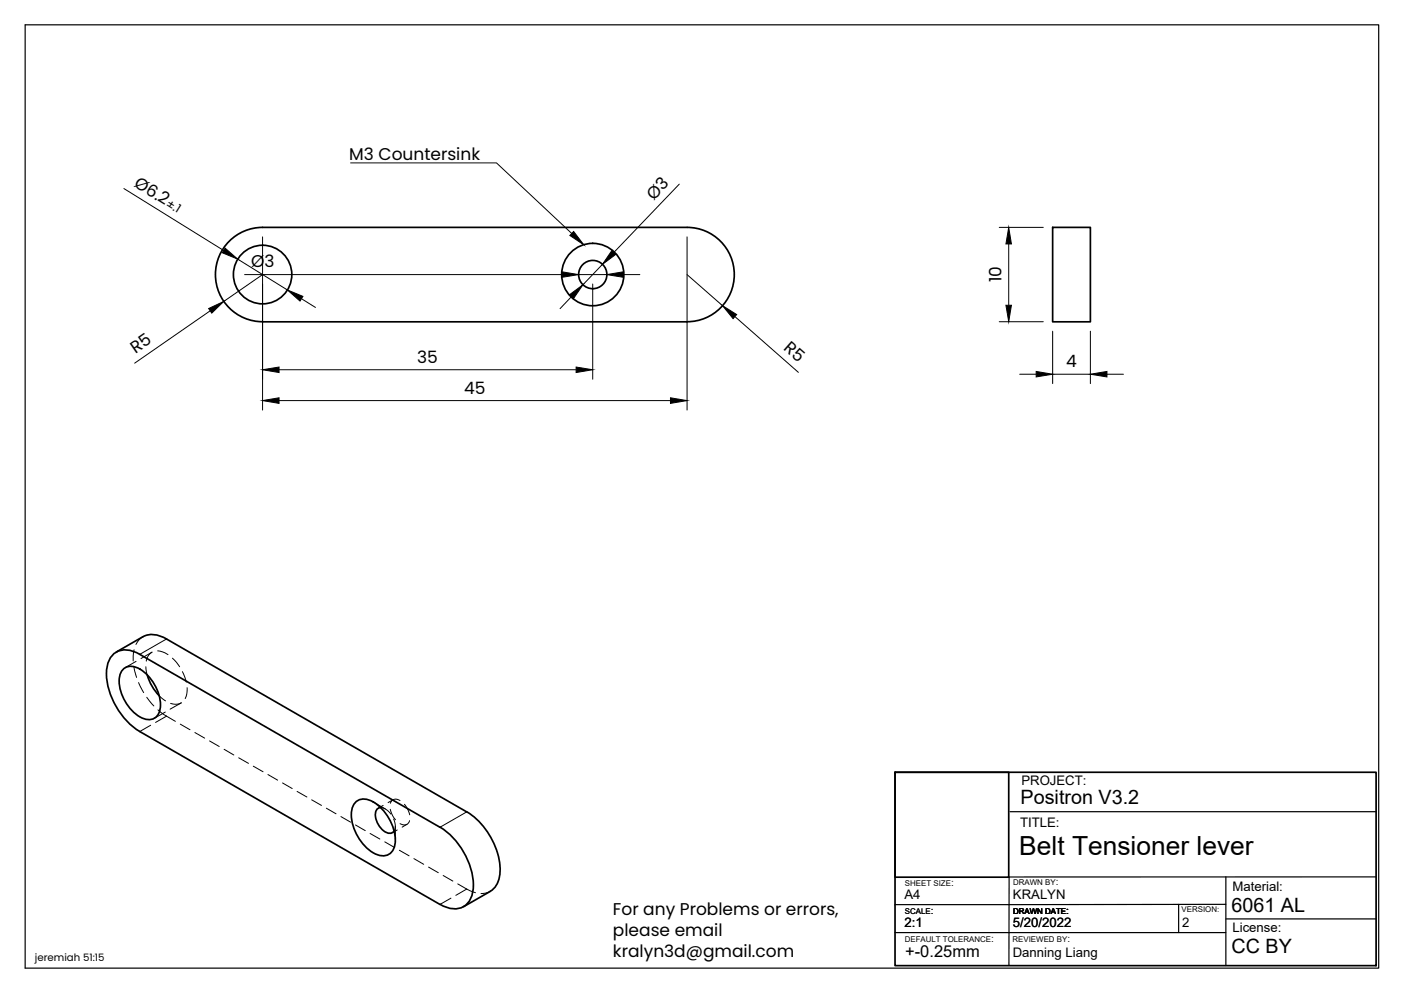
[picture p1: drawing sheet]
<svg xmlns="http://www.w3.org/2000/svg" width="297mm" height="210mm" viewBox="0 0 297 210" stroke-linecap="round" stroke-linejoin="round" font-family="sans-serif">
<!-- layer: Visible -->
<g fill="none" stroke="#000" stroke-width=".36">
<path d="M48.2 51.6a10 10 0 0 1 7.5-3.4h90a10 10 0 0 1 10 10 10 10 0 0 1-10 10h-90a10 10 0 0 1-9.1-5.9 10 10 0 0 1 1.6-10.7zM223.2 48.2h8v20h-8zM24.6 138.3l5.7-3.3a5 5 0 0 1 5 .5l63.7 36.6M26.3 141.7a3.3 3.3 0 0 1 4.1 .6 9.4 9.4 0 0 1 3.6 8 2.45 2.45 0 0 1-3.6 2.1 9.2 9.2 0 0 1-5.1-8.9l.2-.7zM31.2 143.1l.5 1.4 .7 1.3 1.4 1.7M75.6 169.9a3.5 3.5 0 0 1 4.3 .6 10 10 0 0 1 3.8 8.5 2.61 2.61 0 0 1-3.7 2.2 9.8 9.8 0 0 1-5.4-9.4l.2-.8zM80.7 171.2a1.43 1.43 0 0 0-1.1 1.9 4.2 4.2 0 0 0 3 3.6l.7-.2 .3-.3M99 172.1a15.4 15.4 0 0 1 7 12.9 4.7 4.7 0 0 1-2 4M93.3 191.7a4.5 4.5 0 0 0 5.9-.3 7.3 7.3 0 0 0 .9-6.1 15.7 15.7 0 0 0-6.8-9.9l-63.7-36.7a4.5 4.5 0 0 0-5.9 .4 7.3 7.3 0 0 0-.9 6.1 15.8 15.8 0 0 0 6.8 9.9l63.7 36.7M103.9 189l-5.6 3.2"/>
<circle cx="55.7" cy="58.2" r="6.2"/>
<circle cx="125.7" cy="58.2" r="3"/>
<circle cx="125.7" cy="58.2" r="6.6"/>
</g>
<!-- layer: Hidden -->
<g fill="none" stroke="#000" stroke-width=".21">
<path d="M28.4 137.8l-.2 2.3M30.3 135a3.6 3.6 0 0 0-1.5 1.6M32.2 138.3l-2.3 1.3M32.3 138.3h-.1a2.63 2.63 0 0 0-1.2 1.9M33.4 138l1 .2 1.2 .6M36.6 139.5l1.5 1.9M28.4 141.3l.6 2.3M28.9 140.2l-2.4 1.4M29.4 144.7l1.1 2.1M30.9 141.4l.3 1.7M31.1 147.8l1.5 1.9M33.5 150.5l1.1 .9 2.6 1.5"/>
<path d="M33.7 147.5l1.4 1.1M35.1 151l-2.4 1.3M38.2 153.5l2.1 1.2M38.4 149l-2.3 1.4M38.5 149l-.9 .3-1.4-.2M38.7 142.4l.8 2.2M39.7 145.8l-.1 1.3-.3 1M41.3 155.3l2.1 1.2M44.4 157.1l2.1 1.2M47.5 158.9l2.1 1.2M50.6 160.7l2.1 1.2M53.7 162.4l2.1 1.2"/>
<path d="M56.8 164.2l2.1 1.2M59.9 166l2.1 1.2M63 167.8l2.1 1.2M66.1 169.6l2.1 1.2M69.2 171.4l2 1.1M72.3 173.1l2 1.2M75.4 174.9l2 1.2M78.5 176.7l2 1.2M79.2 170l2.5 1.5M80.7 171.2l.6 .1 .7 .4 .9 .9M81.2 170.8l-1 .6M81.6 178.5l2 1.2"/>
<path d="M82.7 171.6l.5 1.3 .7 .9M83.3 169.6l-1 .6M83.5 173.6l.3 1.6-.2 1M83.8 175.2v2.9M84.2 176l-1 .6M84.8 169.7a1.26 1.26 0 0 0-2 .6M85.7 170.5l.7 .9 .5 1.4M86.3 174.8l-1 .6M86.8 174a1.25 1.25 0 0 1-2 .6M84.7 180.3l2 1.2M87.8 182l2 1.3M90.9 183.8l2 1.2"/>
<path d="M94 185.6l2 1.2M97 187.4a13.1 13.1 0 0 0 3.8 1.9M103.9 189l-.9 .3-1 .2"/>
</g>
<!-- layer: Hidden Narrow -->
<path d="M31.9 153.8l-2.3 1.3M35.3 151.8l-2.3 1.4M95.6 190.4l-2.3 1.4M99 188.5l-2.4 1.3" fill="none" stroke="#000" stroke-width=".21"/>
<!-- layer: Visible Narrow -->
<path d="M35.3 135.5l-5.7 3.2M99 172.1l-5.7 3.3" fill="none" stroke="#000" stroke-width=".21"/>
<!-- layer: Border -->
<path d="M5.3 5.3h287v200h-287z" fill="none" stroke="#000" stroke-width=".25"/>
<!-- layer: TitleBlock -->
<path d="M189.8 163.7h102v41h-102zM189.8 163.7h24.1v22.3h-24.1z" fill="none" stroke="#000" stroke-width=".36"/>
<path d="M214.1 172.1h77.7M189.8 197.7h70.1M249.9 191.7v6M259.9 194.8h31.9M259.9 185.9v18.8M259.9 191.7l-70.1 .1M291.8 185.9h-77.8l-.1 18.8" fill="none" stroke="#000" stroke-width=".25"/>
<!-- layer: Dimensions -->
<g fill="none" stroke="#000" stroke-width=".21">
<path d="M26.3 40l21.1 13.1M144 39l-13.8 14.5M50.4 54.9l10.5 6.6M51.9 58.2h67.3M55.7 50.2v36.7M55.7 58.2l-8.3 5.7M122.7 58.2h6M127.7 56l-4.1 4.4M132.2 58.2h3.5M145.7 50.2v36.7M145.7 58.2l7.5 6.6M211.9 48.2h9.3"/>
<path d="M213.9 51.7v13M44.6 65.9l-16 11.1M59.2 78.4h63M63.9 63.3l3 1.9M121.2 62.9l-2.5 2.5M125.7 60.2v20.2M155.8 67.1l13.5 11.8M211.9 68.2h9.3M216.2 79.3h3.5M223.2 70.2v11.1M223.2 79.3h8M231.2 70.2v11.1"/>
<path d="M234.7 79.3h3.5M59.2 84.9h83"/>
</g>
<g fill="#000" stroke="#000" stroke-width=".21">
<path d="M47.7 52.6l2.7 2.3-3.3-1.3zM119.2 57.6l3.5 .6-3.5 .6zM129.7 53.1l.9 .8-2.9 2.1zM128.7 58.2l3.5-.6v1.2zM213.9 48.2l.5 3.5h-1.1zM44.2 65.4l3.2-1.5-2.5 2.5zM55.7 78.4l3.5-.6v1.2zM60.9 61.5l3.3 1.3-.6 1zM120.7 62.5l2.9-2.1-2 2.9zM122.2 77.8l3.5 .6-3.5 .6zM153.2 64.8l3 1.9-.8 .9zM213.3 64.7h1.1l-.5 3.5z"/>
<path d="M219.7 78.8l3.5 .5-3.5 .6zM231.2 79.3l3.5-.5v1.1zM55.7 84.9l3.5-.6v1.2zM142.2 84.3l3.5 .6-3.5 .6z"/>
</g>
<!-- layer: Annotations -->
<path d="M121.6 49.1l2.2 2.8-3-2z" fill="#000" stroke="#000" stroke-width=".21"/>
<path d="M74.3 34.5h31l15.9 15" fill="none" stroke="#000" stroke-width=".21"/>
<text font-size="5.6" x="216.1" y="181.2">Belt Tensioner lever</text>
<g font-size="4.2">
<text x="216.4" y="170.6">Positron V3.2</text>
<text x="261.1" y="193.3">6061 AL</text>
<text x="261.1" y="202.1">CC BY</text>
</g>
<g font-size="3.6">
<text x="74.1" y="34">M3 Countersink</text>
<text x="28.2" y="39.4" transform="rotate(32 28.2 39.4)">Ø6.2</text>
<text x="138.6" y="42.5" transform="rotate(-46 138.6 42.5)">Ø3</text>
<text x="53.2" y="56.7">Ø3</text>
<text x="212.4" y="59.9" transform="rotate(-90 212.4 59.9)">10</text>
<text x="28.7" y="75.1" transform="rotate(-35 28.7 75.1)">R5</text>
<text x="88.5" y="76.9">35</text>
<text x="165.9" y="74" transform="rotate(41 165.9 74)">R5</text>
<text x="226" y="77.8">4</text>
<text x="98.4" y="83.4">45</text>
<text x="130" y="194.1">For any Problems or errors,</text>
<text x="130" y="198.5">please email</text>
<text x="130" y="202.9">kralyn3d@gmail.com</text>
</g>
<text font-size="3.5" x="191.9" y="202.9">+-0.25mm</text>
<g font-size="2.8">
<text x="216.6" y="166.5">PROJECT:</text>
<text x="216.3" y="175.4">TITLE:</text>
<text x="191.7" y="190.6">A4</text>
<text x="214.8" y="190.6">KRALYN</text>
<text x="261.3" y="188.9">Material:</text>
<text x="191.7" y="196.6">2:1</text>
<text x="214.7" y="196.6">5/20/2022</text>
<text x="250.7" y="196.5">2</text>
<text x="261.3" y="197.6">License:</text>
<text x="214.7" y="203">Danning Liang</text>
</g>
<text font-size="2.6" x="35" y="43.6" transform="rotate(32 35 43.6)">±.1</text>
<text font-size="2.2" x="7.4" y="203.7">jeremiah 51:15</text>
<g font-size="2.1">
<text x="201.6" y="187.9">:</text>
<text x="223.8" y="187.6">:</text>
<text x="197.4" y="193.7">:</text>
<text x="226.1" y="193.7">:</text>
<text x="210.1" y="199.7">:</text>
<text x="226.3" y="199.8">:</text>
</g>
<g font-size="1.7">
<text x="191.9" y="187.9">SHEET SIZE</text>
<text x="214.8" y="187.6">DRAWN BY</text>
<text x="191.9" y="193.7">SCALE</text>
<text x="214.8" y="193.7">DRAWN DATE</text>
<text x="250.5" y="193.4">VERSION:</text>
<text x="191.8" y="199.7">DEFAULT TOLERANCE</text>
<text x="214.7" y="199.8">REVIEWED BY</text>
</g>
</svg>
